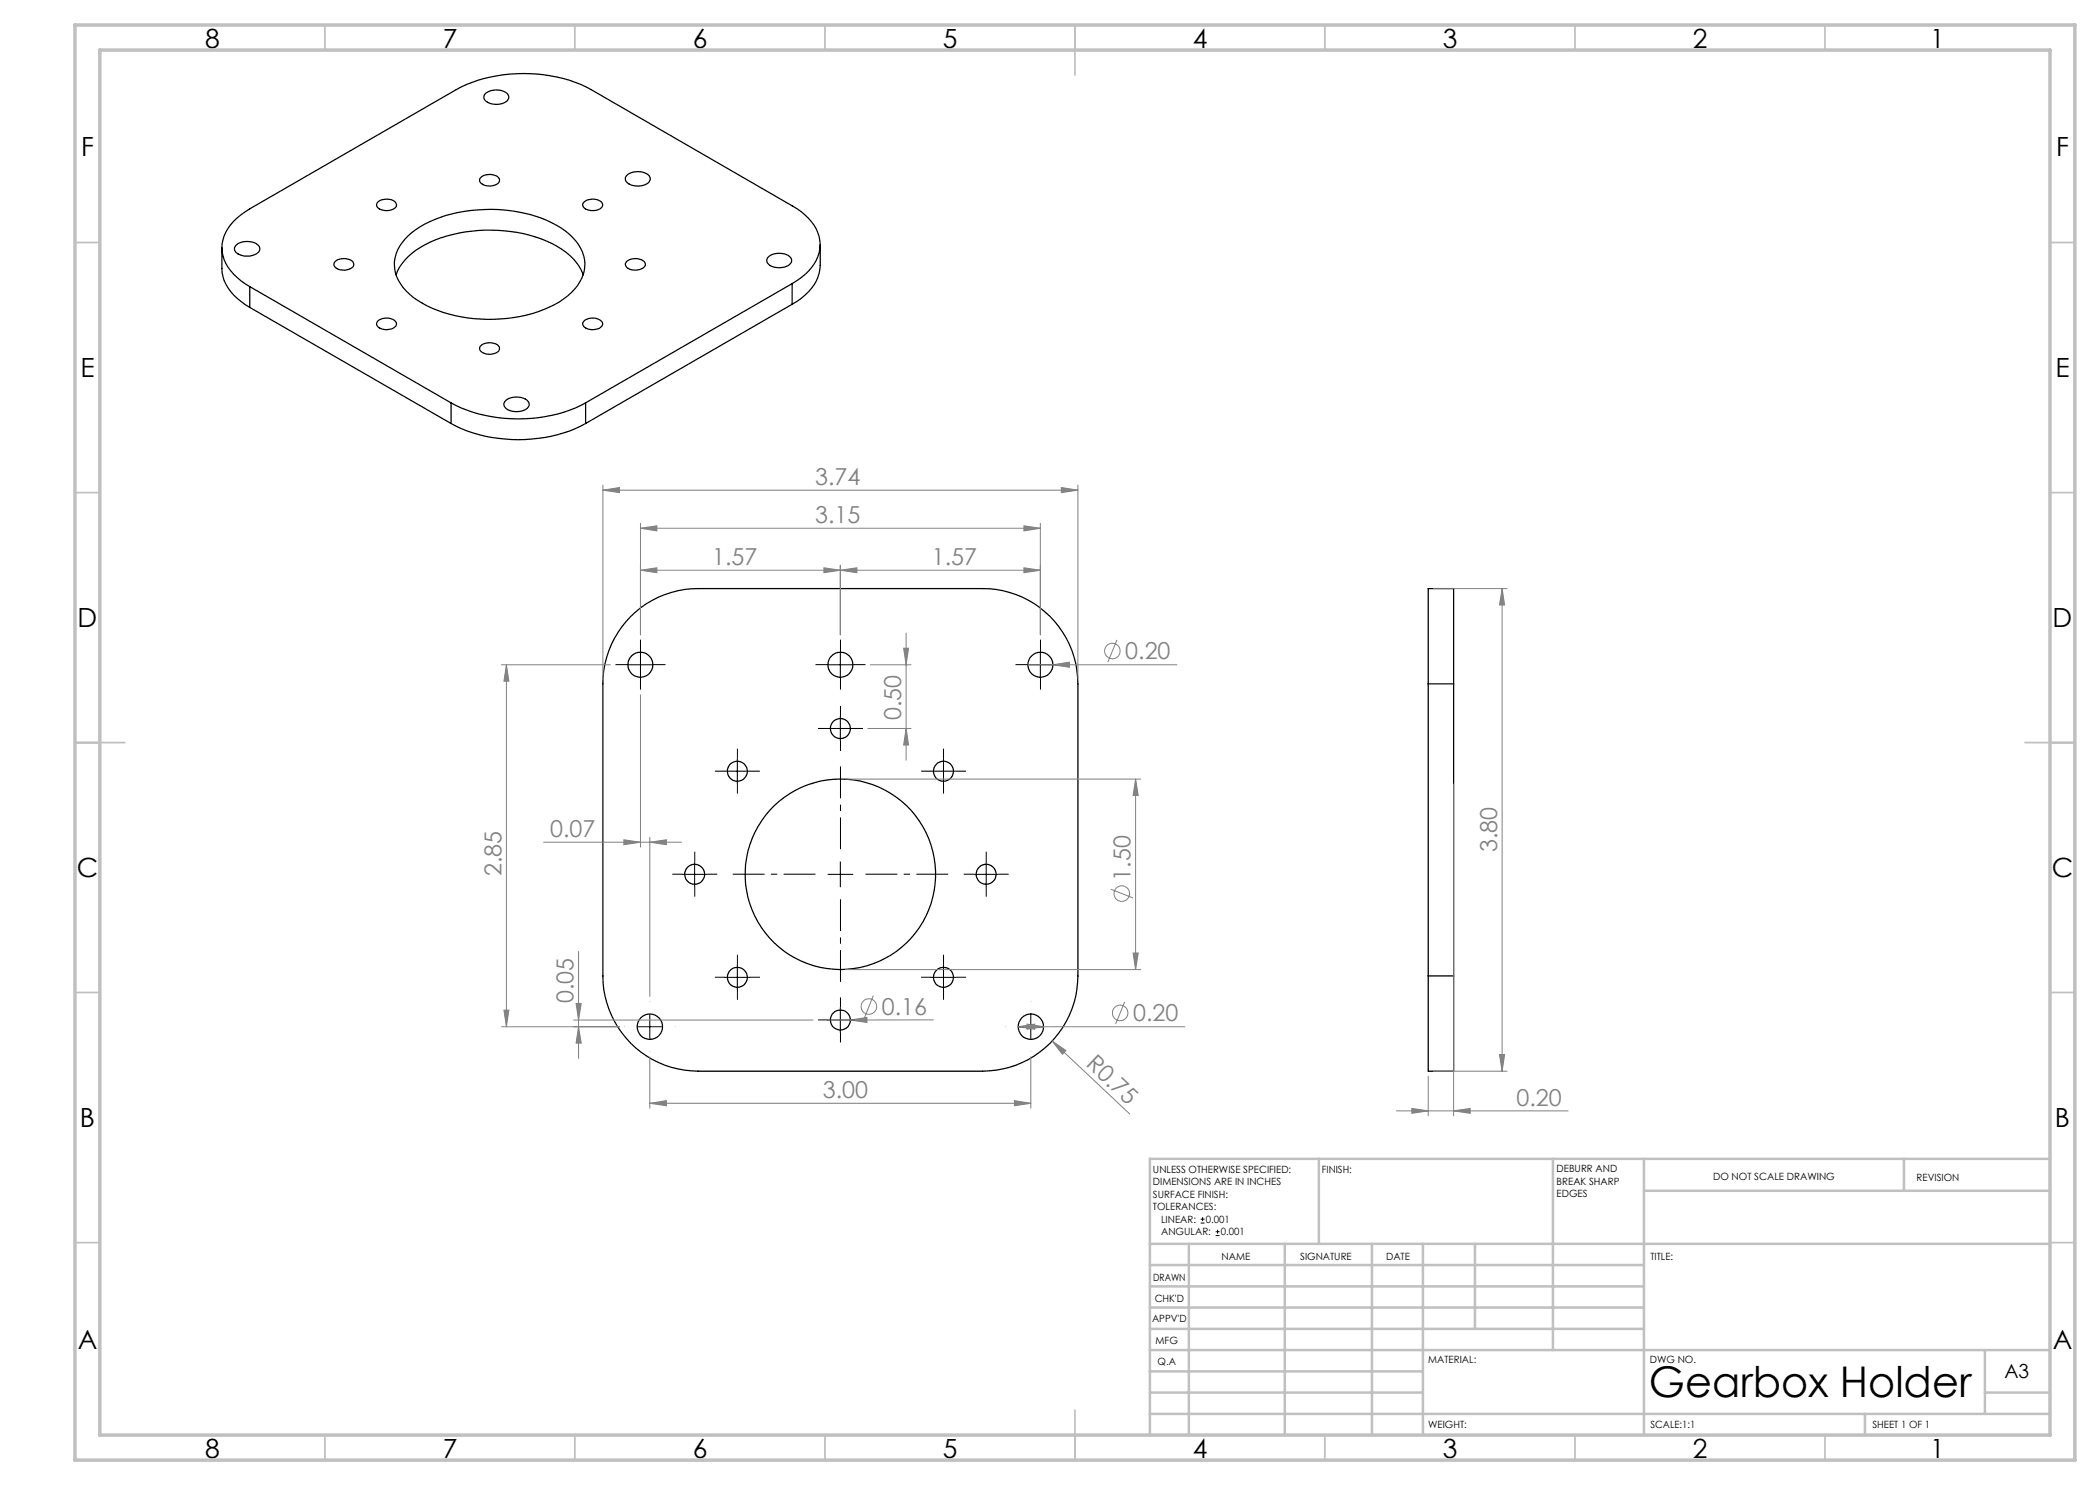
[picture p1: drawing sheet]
<svg xmlns="http://www.w3.org/2000/svg" width="420mm" height="297mm" viewBox="0 0 420 297" stroke-linecap="round" stroke-linejoin="round" font-family="sans-serif">
<g fill="none" stroke="#000" stroke-width=".25">
<path d="M96.9 18.9a3.5 3.5 0 0 1 4.7 0 1.17 1.17 0 0 1-1 1.7 3.2 3.2 0 0 1-3.8-.9zM96.2 35.5a2.71 2.71 0 0 1 3.7 .3 1.04 1.04 0 0 1-1 1.2 2.44 2.44 0 0 1-3-.8zM125.2 35.2a3.5 3.5 0 0 1 4.7 0 1.17 1.17 0 0 1-1 1.8 3.2 3.2 0 0 1-3.8-.9zM44.4 49.6v4.1a9.1 9.1 0 0 0 4.6 7.2l1 .6M47.3 49a3.6 3.6 0 0 1 4.5 .2 1.16 1.16 0 0 1-1 1.8 3.2 3.2 0 0 1-3.9-.9 .98 .98 0 0 1 .4-1.1zM50 57.3l40.2 23.3M50 57.3v4.2M67 52.3a2.83 2.83 0 0 1 3.6 0 .95 .95 0 0 1 0 1.1 .95 .95 0 0 1-.9 .5 2.41 2.41 0 0 1-2.9-.9zM75.6 40.4a2.83 2.83 0 0 1 3.5 .1 .95 .95 0 0 1 .1 1 .95 .95 0 0 1-.9 .5 2.53 2.53 0 0 1-3-.9zM79.2 55a11.3 11.3 0 0 1 5.7-6 29.9 29.9 0 0 1 26.5 .2 10.9 10.9 0 0 1 5.2 5.8M81.6 47.2a22.9 22.9 0 0 1 14-5.2 27.8 27.8 0 0 1 16.7 3.6 8.8 8.8 0 0 1 4.6 7.8 9.6 9.6 0 0 1-5 7 30 30 0 0 1-23.2 2.1 16.2 16.2 0 0 1-8.5-5.7 6.9 6.9 0 0 1 .8-8.9zM116.8 40.4a2.67 2.67 0 0 1 3.7 .3 1.04 1.04 0 0 1-1 1.3 2.49 2.49 0 0 1-2.9-.9l-.1-.2z"/>
<path d="M125.3 52.3a2.71 2.71 0 0 1 3.7 .3 1.04 1.04 0 0 1-.9 1.3 2.56 2.56 0 0 1-2.9-.6 .69 .69 0 0 1 .1-1zM153.8 51.3a3.6 3.6 0 0 1 4.4 .2 1.17 1.17 0 0 1-1 1.8 3.1 3.1 0 0 1-3.8-.9 .98 .98 0 0 1 .4-1.1zM158.4 56.7a9.9 9.9 0 0 0 5.6-7 8.1 8.1 0 0 0-3.8-7.4l-1.8-1.1-40.2-23.3a29.9 29.9 0 0 0-26.9 0l-41.3 23.9a10.1 10.1 0 0 0-5.6 7 8.2 8.2 0 0 0 3.8 7.4l1.8 1.1M158.4 56.7l-41.3 23.9M158.4 56.7v4.2M164 48.9v4.2a8.4 8.4 0 0 1-3.8 6.6l-1.8 1.2M50 61.5l40.2 23.2M75.6 64.2a2.66 2.66 0 0 1 3.6 .3 1.03 1.03 0 0 1-.9 1.3 2.53 2.53 0 0 1-3-.9zM96.2 69.1a2.71 2.71 0 0 1 3.7 .3 1.04 1.04 0 0 1-1 1.3 2.44 2.44 0 0 1-3-.9zM116.8 64.2a2.67 2.67 0 0 1 3.7 .3 1.18 1.18 0 0 1-1.4 1.4 2 2 0 0 1-2.6-1.2zM158.4 60.9l-41.3 23.8M90.2 84.7a29.5 29.5 0 0 0 26.9 0"/>
<path d="M90.2 80.6a29.8 29.8 0 0 0 26.9 0M90.2 80.6v4.1M101.2 80a3.6 3.6 0 0 1 4.5 .3 1.16 1.16 0 0 1-1 1.8 3.2 3.2 0 0 1-3.9-.9 1.01 1.01 0 0 1 .4-1.2zM117.1 80.6v4.1M126.2 123.3a18.9 18.9 0 0 1 13.4-5.6h56.9a19 19 0 0 1 19.1 19.1v58.4a19 19 0 0 1-19.1 19h-56.9a19 19 0 0 1-19-19v-58.4a19 19 0 0 1 5.6-13.5zM285.6 136.8v-19.1h5.1v19.1M285.6 136.8v58.4M285.6 136.8h5.1M290.7 136.8v58.4M285.6 195.2v19h5.1v-19M285.6 195.2h5.1"/>
<circle cx="128.1" cy="133" r="2.5"/>
<circle cx="168.1" cy="133" r="2.51"/>
<circle cx="208.1" cy="133" r="2.51"/>
<circle cx="147.5" cy="154.2" r="2"/>
<circle cx="168.1" cy="145.7" r="2"/>
<circle cx="188.7" cy="154.3" r="1.99"/>
<circle cx="138.9" cy="174.8" r="2"/>
<circle cx="168.1" cy="174.9" r="19"/>
<circle cx="197.2" cy="174.9" r="1.99"/>
<circle cx="147.5" cy="195.5" r="2.01"/>
<circle cx="188.7" cy="195.5" r="2"/>
<circle cx="130" cy="205.4" r="2.54"/>
<circle cx="168.1" cy="204" r="2.01"/>
<circle cx="206.2" cy="205.3" r="2.53"/>
</g>
<g fill="none" stroke="#808080" stroke-width=".2">
<path d="M120.6 98l3.3-.5v1zM120.6 97v38.7M120.6 98h95M212.3 97.5l3.3 .5-3.3 .5zM215.6 97v38.7M128.1 114l3.3-.4v.9zM128.1 105.7l3.3-.5v1zM128.1 104.7v22.3M128.1 114h80M128.1 105.7h80M164.8 113.6l3.3 .4-3.3 .5zM168.1 114l3.3-.4v.9z"/>
<path d="M168.1 113.1v13.9M204.8 113.6l3.3 .4-3.3 .5zM204.8 105.2l3.3 .5-3.3 .5zM208.1 104.7v22.3M286.7 117.7h14.7M300.4 117.7l.5 3.3h-1zM300.4 117.7v96.5M100.3 133h21.8M101.3 133l.5 3.2h-1zM101.3 133v72.3M128.1 139v30.4M174.1 133h8.1"/>
<path d="M180.7 129.6h1l-.5 3.4zM181.2 126.6v25.4M205.6 133h29.8M210.6 133l3.3-.6v1.1zM223.4 128l-1.8 4.4M169.1 155.8h59M173.6 145.7h8.6M181.2 145.7l.5 3.3h-1zM227.1 155.8l.5 3.3h-1zM227.1 155.8v38.1M290.7 156.8v66.4M108.7 168.4h27.6"/>
<path d="M124.8 168l3.3 .4-3.3 .5zM130 168.4l3.3-.4v.9zM130 167.5v31.8M222.1 177.8l4.5 1.8M115.7 190.3v21.4M169.1 193.9h59M174.7 199.1l-1.8 4.4M226.6 190.6h1l-.5 3.3zM100.3 205.3h23.6M100.8 202h1l-.5 3.3zM114.7 204h47.9M115.2 200.7h1l-.5 3.3z"/>
<path d="M115.7 205.3l.5 3.3h-1zM130 211.4v10.2M170.1 204l3.3-.5v1zM186.7 204h-20.6M203.6 205.3l3.3-.5v1zM203.6 205.3h33.4M205.4 204.8l3.3 .5-3.3 .5zM206.2 211.4v10.2M210.4 208.2l2.8 1.9-.7 .8zM210.4 208.2l15.5 14.6M224.9 200.4l-1.8 4.4M285.6 215.2v8"/>
<path d="M286.7 214.2h14.7M299.9 210.9h1l-.5 3.3zM130 220.7l3.3-.6v1.1zM130 220.7h76.2M202.9 220.1l3.3 .6-3.3 .5zM279.3 222.2h34.3M282.4 221.7l3.2 .5-3.2 .5zM290.7 222.2l3.3-.5v1z"/>
<circle cx="222.5" cy="130.2" r="1.54"/>
<circle cx="224.4" cy="178.7" r="1.55"/>
<circle cx="173.8" cy="201.3" r="1.55"/>
<circle cx="224" cy="202.6" r="1.55"/>
</g>
<g fill="none" stroke="#000" stroke-width=".2">
<path d="M125.6 133h5M128.1 130.5v5M165.6 133h5M168.1 130.5v5M205.6 133h5M208.1 130.5v5M145 154.2h5M147.5 151.8v4.9M165.6 145.7h5M168.1 143.2v5M186.2 154.2h5M188.7 151.8v4.9"/>
<path d="M136.4 174.9h5M138.9 172.4v5M165.6 174.9h5M168.1 172.4v5M194.7 174.9h5M197.2 172.4v5M145 195.5h5M147.5 193v5M186.2 195.5h5M188.7 193v5M127.5 205.3h5M130 202.8v5.1"/>
<path d="M165.6 204h5M168.1 201.5v5M203.7 205.3h5M206.2 202.8v5.1M240.1 244.6h.8M240.1 243.8h.8M240.5 243.4v.8M243.1 247.1h.8M243.1 246.3h.8M243.5 246v.7"/>
</g>
<path d="M163.1 174.8h-16.6M168.1 169.8v-16.5M168.1 179.8v16.6M173.1 174.8h16.5" fill="none" stroke="#000" stroke-width=".2" stroke-dasharray="15.2 1.3 1.3 1.3" stroke-dashoffset="8.9" stroke-linecap="butt"/>
<g fill="none" stroke="#000" stroke-width=".2" stroke-dasharray="15.2 1.3 1.3 1.3" stroke-linecap="butt">
<path d="M125.6 132.9h-2.5M128.1 130.4v-2.5M128.1 135.4v2.5M130.6 132.9h2.5M165.6 132.9h-2.5M168.1 130.4v-2.5M168.1 135.4v2.5M170.6 132.9h2.5M205.6 132.9h-2.5M208.1 130.4v-2.5M208.1 135.4v2.5M210.6 132.9h2.5"/>
<path d="M145 154.2h-2M147.5 151.7v-2M147.5 156.7v2M150 154.2h2M165.6 145.7h-2M168.1 143.2v-2M168.1 148.2v2M170.6 145.7h2M186.2 154.2h-2M188.7 151.7v-2M188.7 156.7v2M191.2 154.2h2"/>
<path d="M136.4 174.8h-2M138.9 172.3v-2M138.9 177.3v2M141.4 174.8h2M194.7 174.8h-2M197.2 172.3v-2M197.2 177.3v2M199.7 174.8h2M145 195.4h-2M147.5 192.9v-2M147.5 197.9v2M150 195.4h2"/>
<path d="M186.2 195.4h-2M188.7 192.9v-2M188.7 197.9v2M191.2 195.4h2M130 210.3v.1M165.6 204h-2M168.1 201.5v-2M168.1 206.5v2M170.6 204h2M206.2 210.3v.1"/>
</g>
<g fill="none" stroke="#c0c0c0" stroke-width=".35">
<path d="M65 5v5M115 5v5M165 5v5M215 5v10M265 5v5M315 5v5M365 5v5M15 48.5h5M410 48.5h5M15 98.5h5M410 98.5h5M15 148.5h10"/>
<path d="M405 148.5h10M15 198.5h5M410 198.5h5M15 248.5h5M410 248.5h5M65 287v5M115 287v5M165 287v5M215 282v10M265 287v5M315 287v5M365 287v5"/>
</g>
<g fill="none" stroke="#c0c0c0" stroke-width=".5">
<path d="M263.8 231.8v17M310.6 231.8v38.2M328.8 231.8v55.2M328.8 238.2h81.2M380.8 231.8v6.4M410 231.8h-180v55.2M230 248.8h180M230 257.3h98.8M230 253h98.8M237.8 248.8v38.2M257 248.8v38.2M274.4 248.8v38.2"/>
<path d="M284.6 248.8v38.2M295 248.8v17M230 265.8h98.8M230 261.5h98.8M230 278.5h54.6M230 274.3h54.6M230 270h180M397 278.5h13M397 270v12.8M230 282.8h180M373 282.8v4.2"/>
</g>
<path d="M15 5h400v287h-400zM20 10h390v277h-390z" fill="none" stroke="#c0c0c0" stroke-width=".7"/>
<g fill="#808080">
<path d="M170.1 204l3.3-.5v1z"/>
<path d="M210.4 208.2l2.8 1.9-.7 .8z"/>
<path d="M210.6 133l3.3-.6v1.1z"/>
<path d="M120.6 98l3.3-.5v1zM212.3 97.5l3.3 .5-3.3 .5zM128.1 114l3.3-.4v.9zM164.8 113.6l3.3 .4-3.3 .5zM168.1 114l3.3-.4v.9zM204.8 113.6l3.3 .4-3.3 .5zM128.1 105.7l3.3-.5v1zM204.8 105.2l3.3 .5-3.3 .5zM130 220.7l3.3-.6v1.1zM202.9 220.1l3.3 .6-3.3 .5zM124.8 168l3.3 .4-3.3 .5zM130 168.4l3.3-.4v.9zM203.6 205.3l3.3 .5v-1zM205.4 204.8v1l3.3-.5zM282.4 221.7l3.2 .5-3.2 .5zM290.7 222.2l3.3-.5v1z"/>
<path d="M299.9 210.9h1l-.5 3.3zM300.4 117.7l.5 3.3h-1z"/>
<path d="M227.1 155.8l.5 3.3h-1zM226.6 190.6h1l-.5 3.3zM101.3 133l.5 3.2h-1zM100.8 202h1l-.5 3.3zM180.7 129.6h1l-.5 3.4zM181.2 145.7l.5 3.3h-1zM115.2 200.7h1l-.5 3.3zM115.7 205.3l.5 3.3h-1z"/>
</g>
<text font-size="8.5" x="329.8" y="279.5">Gearbox Holder</text>
<g font-size="5.3">
<text x="41" y="9.5">8</text>
<text x="88.5" y="9.5">7</text>
<text x="138.5" y="9.5">6</text>
<text x="188.5" y="9.5">5</text>
<text x="238.5" y="9.5">4</text>
<text x="288.5" y="9.5">3</text>
<text x="338.5" y="9.5">2</text>
<text x="386" y="9.5">1</text>
<text x="16.2" y="31.2">F</text>
<text x="411.2" y="31.2">F</text>
<text x="16.1" y="75.5">E</text>
<text x="411.1" y="75.5">E</text>
<text x="15.5" y="125.5">D</text>
<text x="410.5" y="125.5">D</text>
<text x="15.4" y="175.5">C</text>
<text x="410.4" y="175.5">C</text>
<text x="16" y="225.5">B</text>
<text x="411" y="225.5">B</text>
<text x="15.5" y="269.7">A</text>
<text x="410.5" y="269.7">A</text>
<text x="41" y="291.5">8</text>
<text x="88.5" y="291.5">7</text>
<text x="138.5" y="291.5">6</text>
<text x="188.5" y="291.5">5</text>
<text x="238.5" y="291.5">4</text>
<text x="288.5" y="291.5">3</text>
<text x="338.5" y="291.5">2</text>
<text x="386" y="291.5">1</text>
</g>
<g font-size="4.7" fill="#808080">
<text x="163" y="97">3.74</text>
<text x="163" y="104.6">3.15</text>
<text x="142.4" y="113">1.57</text>
<text x="186.4" y="113">1.57</text>
<text x="225.1" y="131.9">0.20</text>
<text x="180.2" y="144.1" transform="rotate(-90 180.2 144.1)">0.50</text>
<text x="110" y="167.4">0.07</text>
<text x="299.4" y="170.5" transform="rotate(-90 299.4 170.5)">3.80</text>
<text x="100.3" y="175.2" transform="rotate(-90 100.3 175.2)">2.85</text>
<text x="226.1" y="176.1" transform="rotate(-90 226.1 176.1)">1.50</text>
<text x="114.7" y="200.6" transform="rotate(-90 114.7 200.6)">0.05</text>
<text x="176.4" y="203">0.16</text>
<text x="226.6" y="204.3">0.20</text>
<text x="217" y="213" transform="rotate(43 217 213)">R0.75</text>
<text x="164.6" y="219.6">3.00</text>
<text x="303.3" y="221.1">0.20</text>
</g>
<text font-size="3.9" x="400.9" y="275.5">A3</text>
<g font-size="2">
<text x="230.6" y="234.6">UNLESS OTHERWISE SPECIFIED:</text>
<text x="230.6" y="237.1">DIMENSIONS ARE IN INCHES</text>
<text x="230.6" y="239.6">SURFACE FINISH:</text>
<text x="264.4" y="234.6">FINISH:</text>
<text x="311.3" y="234.5">DEBURR AND</text>
<text x="311.3" y="237">BREAK SHARP</text>
<text x="311.3" y="239.5">EDGES</text>
<text x="342.6" y="236">DO NOT SCALE DRAWING</text>
<text x="383.3" y="236.2">REVISION</text>
<text x="230.6" y="242.1">TOLERANCES:</text>
<text x="232.2" y="244.6">LINEAR:</text>
<text x="241.2" y="244.6">0.001</text>
<text x="232.2" y="247.1">ANGULAR:</text>
<text x="244.2" y="247.1">0.001</text>
<text x="244.3" y="252">NAME</text>
<text x="260" y="251.9">SIGNATURE</text>
<text x="277.2" y="251.9">DATE</text>
<text x="330.1" y="251.9">TITLE:</text>
<text x="230.6" y="256.1">DRAWN</text>
<text x="230.9" y="260.3">CHK'D</text>
<text x="230.4" y="264.4">APPV'D</text>
<text x="231.1" y="268.8">MFG</text>
<text x="231.5" y="273">Q.A</text>
<text x="285.6" y="272.5">MATERIAL:</text>
<text x="330" y="272.5">DWG NO.</text>
<text x="285.6" y="285.5">WEIGHT:</text>
<text x="330.1" y="285.6">SCALE:1:1</text>
<text x="374.5" y="285.6">SHEET 1 OF 1</text>
</g>
</svg>
